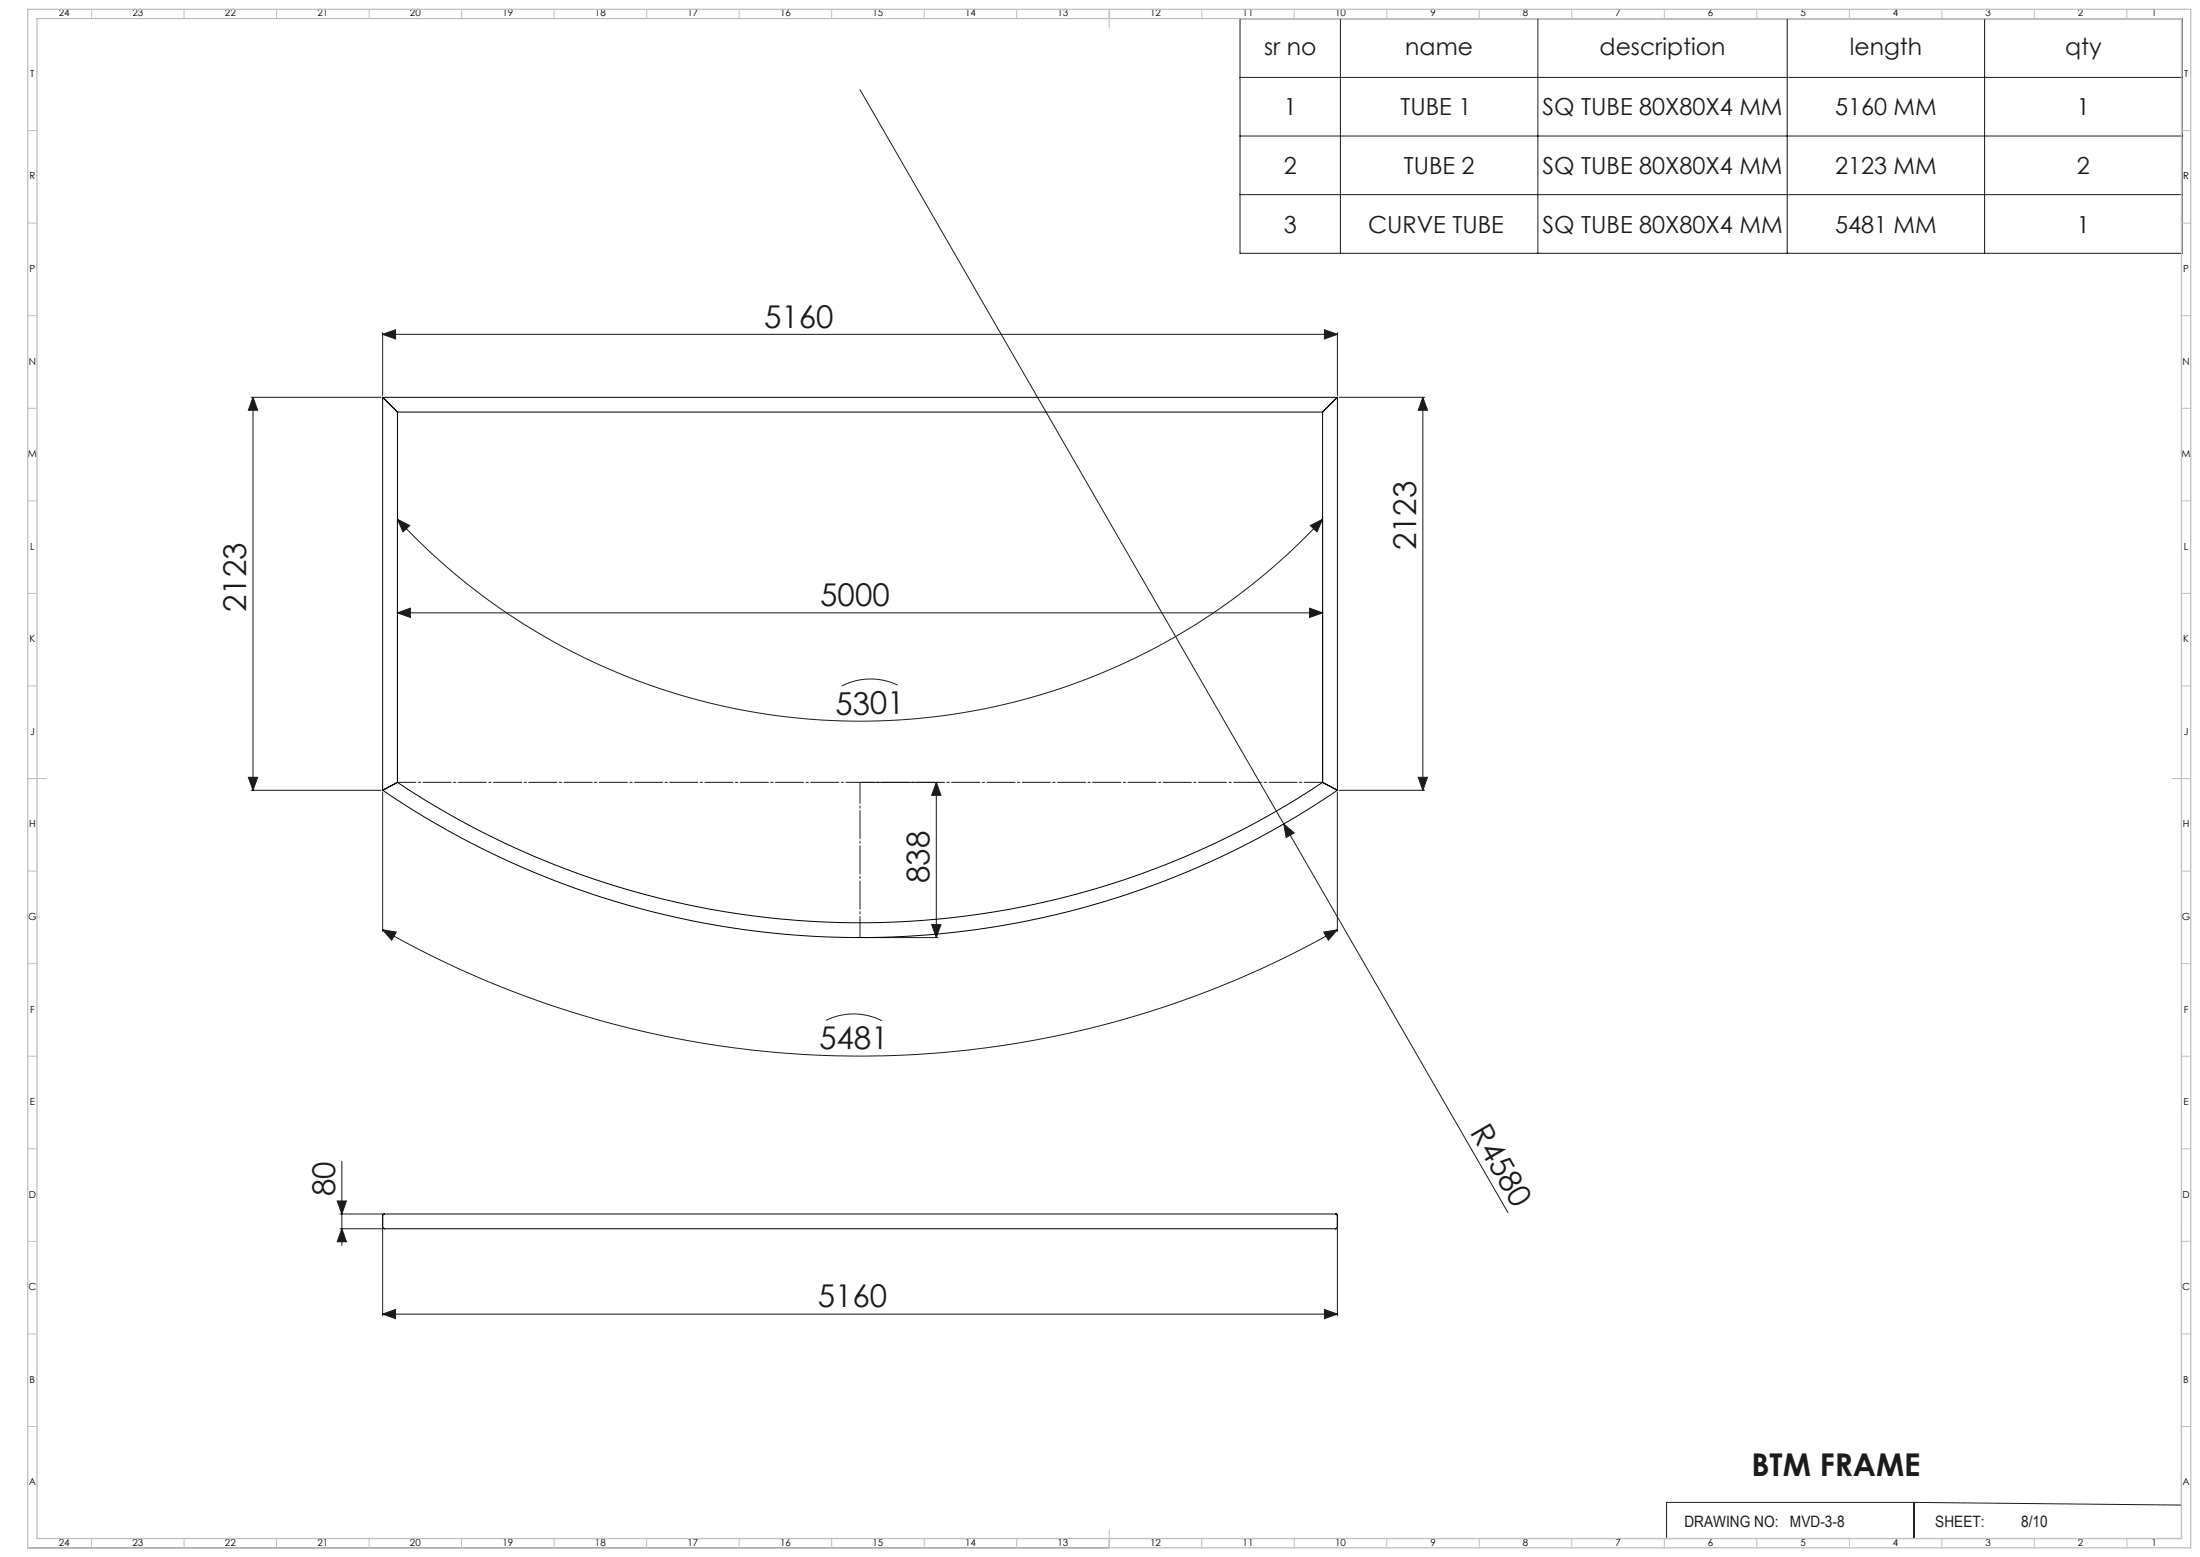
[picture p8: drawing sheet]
<svg xmlns="http://www.w3.org/2000/svg" width="1189mm" height="841mm" viewBox="0 0 1189 841" stroke-linecap="round" stroke-linejoin="round" font-family="sans-serif">
<g fill="none" stroke="#191924" stroke-width=".54">
<path d="M670 10h509v127h-509zM724 10v127M831 10v127M966 10v127M1073 10v127M465 48l229 397M670 42h509M670 73h509M670 105h509M207 180v34M716 178l7 3-7 2zM723 180v34"/>
<path d="M207 181l7-3v5zM207 181h516M136 215h70M137 215l2 7h-5zM137 215v212M724 215h46M769 215v212M769 215l2 7h-5zM215 279v143M715 279v143M215 281l6 3-3 3zM215 281a341 341 0 0 0 500 0"/>
<path d="M708 284l7-3-3 6zM215 331l7-2v4zM215 331h500M708 329l7 2-7 2zM485 370a34 34 0 0 0-30 1M134 420h5l-2 7zM766 420h5l-2 7zM136 427h70M207 428v75M466 423h41M506 423l3 7h-5zM506 423v83"/>
<path d="M723 428v75M724 427h46M694 445l5 5-4 2zM694 445l121 210M504 499h5l-3 7zM207 502l7 1-2 5zM207 502a522 522 0 0 0 516 0M466 506h41M715 503l8-1-5 6zM446 551a34 34 0 0 1 31 0M185 627v46M182 649h5l-2 7z"/>
<path d="M184 656h23M184 664h23v47M185 664l2 7h-5zM723 664v47M1179 662v169h-430M207 710l7-3v5zM207 710h516M716 707l7 3-7 2zM1034 812h-133v19M1034 812v19M1034 812l145 1M15 836h584"/>
<path d="M20 831h579M648 831h1"/>
</g>
<path d="M215 423h500" fill="none" stroke="#191924" stroke-width=".54" stroke-dasharray="15.2 1.3 1.3 1.3" stroke-dashoffset="5.3"/>
<path d="M465 423v83" fill="none" stroke="#191924" stroke-width=".54" stroke-dasharray="15.2 1.3 1.3 1.3" stroke-dashoffset="3.8"/>
<g fill="none" stroke="#c0c0c0" stroke-width=".54">
<path d="M49 5v5M99 5v5M149 5v5M199 5v5M249 5v5M299 5v5M349 5v5M399 5v5M449 5v5M499 5v5M549 5v5M599 5v10"/>
<path d="M649 5v5M699 5v5M749 5v5M799 5v5M849 5v5M899 5v5M949 5v5M999 5v5M1049 5v5M1099 5v5M1149 5v5M15 71h5"/>
<path d="M1179 71h5M15 121h5M1179 121h5M15 171h5M1179 171h5M15 221h5M1179 221h5M15 271h5M1179 271h5M15 321h5M1179 321h5M15 371h5"/>
<path d="M1179 371h5M15 421h10M1174 421h10M15 471h5M1179 471h5M15 521h5M1179 521h5M15 571h5M1179 571h5M15 621h5M1179 621h5M15 671h5"/>
<path d="M1179 671h5M15 721h5M1179 721h5M15 771h5M1179 771h5M49 831v5M99 831v5M149 831v5M199 831v5M249 831v5M299 831v5M349 831v5"/>
<path d="M399 831v5M449 831v5M499 831v5M549 831v5M599 826v10M649 831v5M699 831v5M749 831v5M799 831v5M849 831v5M899 831v5M949 831v5"/>
<path d="M999 831v5M1049 831v5M1099 831v5M1149 831v5"/>
</g>
<path d="M15 5h1169v831h-1169zM20 10h1159v821h-1159z" fill="none" stroke="#c0c0c0" stroke-width=".7"/>
<g fill="#191924">
<path d="M694 445l5 5-4 2z"/>
<path d="M215 331l7-2v4zM708 329l7 2-7 2z"/>
<path d="M506 423l3 7h-5zM504 499h5l-3 7z"/>
<path d="M716 178l7 3-7 2zM207 181l7-3v5z"/>
<path d="M207 710l7-3v5zM716 707l7 3-7 2z"/>
<path d="M215 281l6 3-3 3zM708 284l7-3-3 6z"/>
<path d="M766 420h5l-2 7zM769 215l2 7h-5z"/>
<path d="M137 215l2 7h-5zM134 420h5l-2 7zM182 649h5l-2 7zM185 664l2 7h-5z"/>
<path d="M207 502l7 1-2 5zM715 503l8-1-5 6z"/>
</g>
<g fill="none" stroke="#000" stroke-width=".54">
<path d="M207 215l1 1M207 215v212M207 215h516M208 216l7 7M723 215l-7 7M723 215v212M215 223v200M215 223h500M715 223v200M716 222l-1 1M207 427a458 458 0 0 0 516 0M208 426l-1 1"/>
<path d="M214 423l-6 3M215 423h-1M215 423a450 450 0 0 0 500 0M715 423h1M716 423l6 3M722 426l1 1M207 657v6M208 656l-1 1M208 656h.1M208 656h514M722 656l1 1M722 656h.1"/>
<path d="M723 657v6M207 663l1 1M208 664h.1M208 664h514M722 664h.1M723 663l-1 1"/>
</g>
<g font-size="16.9" fill="#191924">
<text x="413" y="177">5160</text>
<text x="765" y="297" transform="rotate(-90 765 297)">2123</text>
<text x="443" y="327">5000</text>
<text x="133" y="331" transform="rotate(-90 133 331)">2123</text>
<text x="452" y="386" transform="rotate(-1 452 386)">5301</text>
<text x="502" y="477" transform="rotate(-90 502 477)">838</text>
<text x="443" y="567">5481</text>
<text x="794" y="612" transform="rotate(60 794 612)">R4580</text>
<text x="181" y="646" transform="rotate(-90 181 646)">80</text>
<text x="442" y="706">5160</text>
<text x="947" y="797">BTM FRAME</text>
</g>
<g font-size="12.7" fill="#191924">
<text x="683" y="30">sr no</text>
<text x="760" y="30">name</text>
<text x="865" y="30">description</text>
<text x="1000" y="30">length</text>
<text x="1116" y="30">qty</text>
<text x="694" y="62">1</text>
<text x="757" y="62">TUBE 1</text>
<text x="834" y="62">SQ TUBE 80X80X4 MM</text>
<text x="992" y="62">5160 MM</text>
<text x="1122" y="62">1</text>
<text x="694" y="94">2</text>
<text x="759" y="94">TUBE 2</text>
<text x="834" y="94">SQ TUBE 80X80X4 MM</text>
<text x="992" y="94">2123 MM</text>
<text x="1122" y="94">2</text>
<text x="694" y="126">3</text>
<text x="739" y="126">CURVE TUBE</text>
<text x="834" y="126">SQ TUBE 80X80X4 MM</text>
<text x="992" y="126">5481 MM</text>
<text x="1122" y="126">1</text>
</g>
<g font-size="8.5" fill="#191924">
<text x="910" y="825">DRAWING NO:</text>
<text x="967" y="825">MVD-3-8</text>
<text x="1046" y="825">SHEET:</text>
<text x="1092" y="825">8/10</text>
</g>
<g font-size="5.3">
<text x="32" y="9">24</text>
<text x="72" y="9">23</text>
<text x="122" y="9">22</text>
<text x="172" y="9">21</text>
<text x="222" y="9">20</text>
<text x="272" y="9">19</text>
<text x="322" y="9">18</text>
<text x="372" y="9">17</text>
<text x="422" y="9">16</text>
<text x="472" y="9">15</text>
<text x="522" y="9">14</text>
<text x="572" y="9">13</text>
<text x="622" y="9">12</text>
<text x="672" y="9">11</text>
<text x="722" y="9">10</text>
<text x="773" y="9">9</text>
<text x="823" y="9">8</text>
<text x="873" y="9">7</text>
<text x="923" y="9">6</text>
<text x="973" y="9">5</text>
<text x="1023" y="9">4</text>
<text x="1073" y="9">3</text>
<text x="1123" y="9">2</text>
<text x="1163" y="9">1</text>
<text x="16" y="42">T</text>
<text x="1180" y="42">T</text>
<text x="16" y="97">R</text>
<text x="1180" y="97">R</text>
<text x="16" y="147">P</text>
<text x="1180" y="147">P</text>
<text x="16" y="197">N</text>
<text x="1180" y="197">N</text>
<text x="15" y="247">M</text>
<text x="1179" y="247">M</text>
<text x="16" y="297">L</text>
<text x="1180" y="297">L</text>
<text x="16" y="347">K</text>
<text x="1180" y="347">K</text>
<text x="16" y="397">J</text>
<text x="1180" y="397">J</text>
<text x="16" y="447">H</text>
<text x="1180" y="447">H</text>
<text x="15" y="497">G</text>
<text x="1179" y="497">G</text>
<text x="16" y="547">F</text>
<text x="1180" y="547">F</text>
<text x="16" y="597">E</text>
<text x="1180" y="597">E</text>
<text x="16" y="647">D</text>
<text x="1180" y="647">D</text>
<text x="15" y="697">C</text>
<text x="1179" y="697">C</text>
<text x="16" y="747">B</text>
<text x="1180" y="747">B</text>
<text x="16" y="802">A</text>
<text x="1180" y="802">A</text>
<text x="32" y="835">24</text>
<text x="72" y="835">23</text>
<text x="122" y="835">22</text>
<text x="172" y="835">21</text>
<text x="222" y="835">20</text>
<text x="272" y="835">19</text>
<text x="322" y="835">18</text>
<text x="372" y="835">17</text>
<text x="422" y="835">16</text>
<text x="472" y="835">15</text>
<text x="522" y="835">14</text>
<text x="572" y="835">13</text>
<text x="622" y="835">12</text>
<text x="672" y="835">11</text>
<text x="722" y="835">10</text>
<text x="773" y="835">9</text>
<text x="823" y="835">8</text>
<text x="873" y="835">7</text>
<text x="923" y="835">6</text>
<text x="973" y="835">5</text>
<text x="1023" y="835">4</text>
<text x="1073" y="835">3</text>
<text x="1123" y="835">2</text>
<text x="1163" y="835">1</text>
</g>
</svg>
